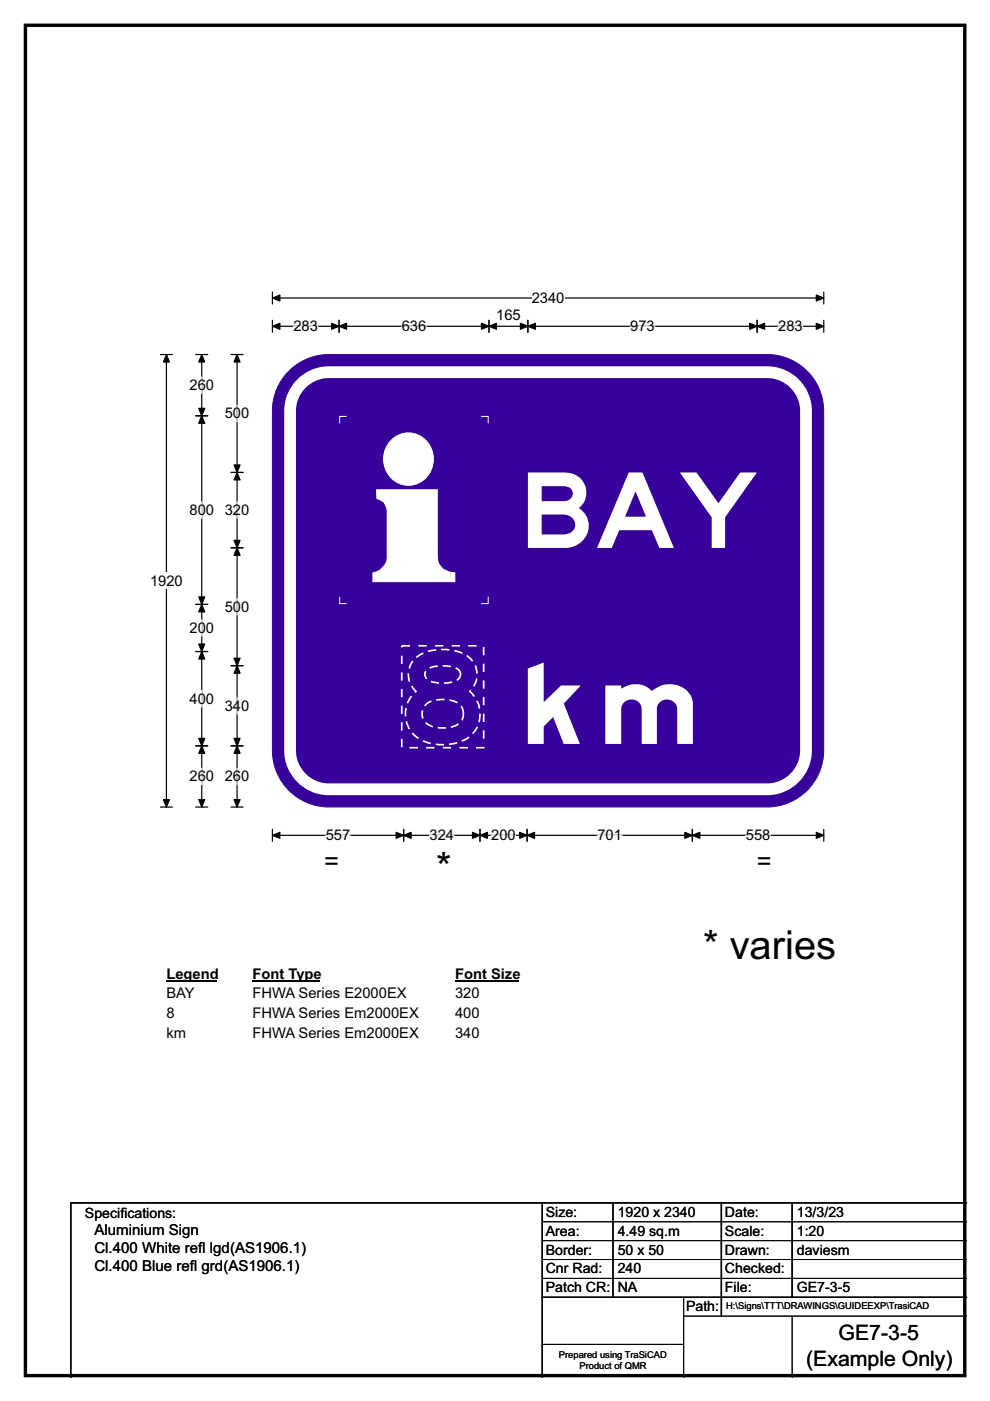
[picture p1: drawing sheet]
<svg xmlns="http://www.w3.org/2000/svg" width="210mm" height="297mm" viewBox="0 0 210 297" stroke-linecap="round" stroke-linejoin="round" font-family="sans-serif">
<path d="M5.4 5.4h199.2v286.3h-199.2z" fill="none" stroke="#000" stroke-width=".72"/>
<path d="M57.8 63.2h116.9M57.8 61.9v2.6M174.7 61.9v2.6" fill="none" stroke="#000" stroke-width=".25"/>
<g fill="#000" stroke="#000" stroke-width=".25">
<path d="M57.8 63.2l1.6-.6v1.2z" fill-rule="evenodd"/>
<path d="M173.1 62.6l1.6 .6-1.6 .6z" fill-rule="evenodd"/>
</g>
<path d="M112.8 61.5h6.9v3.4h-6.9z" fill="#fff"/>
<g fill="none" stroke="#000" stroke-width=".25">
<path d="M34 75.2h2.6M35.3 75.2v95.9M57.8 69.2h116.9M57.8 67.9v2.5M71.9 67.9v2.5M103.7 67.9v2.5M112 67.9v2.5M160.6 67.9v2.5M174.7 67.9v2.5M34 171.1h2.6M57.8 175.8v2.6M57.8 177.1h116.9"/>
<path d="M85.6 175.8v2.6M101.8 175.8v2.6M111.8 175.8v2.6M146.8 175.8v2.6M174.7 175.8v2.6"/>
</g>
<g fill="#000" stroke="#000" stroke-width=".25">
<path d="M35.3 75.2l.6 1.6h-1.2z" fill-rule="evenodd"/>
<path d="M57.8 69.2l1.6-.7v1.3z" fill-rule="evenodd"/>
<path d="M71.9 69.2l1.6-.7v1.3z" fill-rule="evenodd"/>
<path d="M70.3 68.5l1.6 .7-1.6 .6z" fill-rule="evenodd"/>
<path d="M102.1 68.5l1.6 .7-1.6 .6z" fill-rule="evenodd"/>
<path d="M103.7 69.2l1.6-.7v1.3z" fill-rule="evenodd"/>
<path d="M110.4 68.5l1.6 .7-1.6 .6z" fill-rule="evenodd"/>
<path d="M112 69.2l1.6-.7v1.3z" fill-rule="evenodd"/>
<path d="M159 68.5l1.6 .7-1.6 .6z" fill-rule="evenodd"/>
<path d="M160.6 69.2l1.6-.7v1.3z" fill-rule="evenodd"/>
<path d="M173.1 68.5l1.6 .7-1.6 .6z" fill-rule="evenodd"/>
<path d="M34.7 169.5h1.2l-.6 1.6z" fill-rule="evenodd"/>
<path d="M57.8 177.1l1.6-.6v1.2z" fill-rule="evenodd"/>
<path d="M85.6 177.1l1.6-.6v1.2z" fill-rule="evenodd"/>
<path d="M84 176.5l1.6 .6-1.6 .6z" fill-rule="evenodd"/>
<path d="M100.2 176.5l1.6 .6-1.6 .6z" fill-rule="evenodd"/>
<path d="M101.8 177.1l1.6-.6v1.2z" fill-rule="evenodd"/>
<path d="M110.2 176.5l1.6 .6-1.6 .6z" fill-rule="evenodd"/>
<path d="M111.8 177.1l1.6-.6v1.2z" fill-rule="evenodd"/>
<path d="M145.3 176.5l1.5 .6-1.5 .6z" fill-rule="evenodd"/>
<path d="M146.8 177.1l1.6-.6v1.2z" fill-rule="evenodd"/>
<path d="M173.1 176.5l1.6 .6-1.6 .6z" fill-rule="evenodd"/>
</g>
<path d="M62.2 69.2h5.3M85.2 69.2h5.2M133.7 69.2h5.2M165.1 69.2h5.2M69.1 177.1h5.2M91.1 177.1h5.2M104.2 177.1h5.2M126.7 177.1h5.2M158.2 177.1h5.2" fill="none" stroke="#fff" stroke-width=".25"/>
<path d="M31.8 121.4h7v3.5h-7z" fill="#fff"/>
<g fill="none" stroke="#000" stroke-width=".25">
<path d="M41.5 75.2h2.6M42.8 75.2v95.9M49 75.2h2.6M50.3 75.2v95.9M41.5 88.2h2.6M49 100.2h2.6M49 116.1h2.6M41.5 128.1h2.6M41.5 138.1h2.6M41.5 158.1h2.6M49 158.1h2.6M49 141.1h2.6"/>
<path d="M41.5 171.1h2.6M49 171.1h2.6"/>
</g>
<g fill="#000" stroke="#000" stroke-width=".25">
<path d="M42.8 75.2l.6 1.6h-1.2z" fill-rule="evenodd"/>
<path d="M50.3 75.2l.6 1.6h-1.3z" fill-rule="evenodd"/>
<path d="M42.8 88.2l.6 1.6h-1.2z" fill-rule="evenodd"/>
<path d="M42.2 86.6h1.2l-.6 1.6z" fill-rule="evenodd"/>
<path d="M50.3 100.2l.6 1.6h-1.3z" fill-rule="evenodd"/>
<path d="M49.6 114.6h1.3l-.6 1.5z" fill-rule="evenodd"/>
<path d="M49.6 98.6h1.3l-.6 1.6z" fill-rule="evenodd"/>
<path d="M50.3 116.1l.6 1.6h-1.3z" fill-rule="evenodd"/>
<path d="M42.2 126.6h1.2l-.6 1.5z" fill-rule="evenodd"/>
<path d="M42.8 128.1l.6 1.6h-1.2z" fill-rule="evenodd"/>
<path d="M42.2 136.5h1.2l-.6 1.6z" fill-rule="evenodd"/>
<path d="M42.8 138.1l.6 1.6h-1.2z" fill-rule="evenodd"/>
<path d="M42.2 156.6h1.2l-.6 1.5z" fill-rule="evenodd"/>
<path d="M42.8 158.1l.6 1.6h-1.2z" fill-rule="evenodd"/>
<path d="M49.6 139.6h1.3l-.6 1.5z" fill-rule="evenodd"/>
<path d="M50.3 141.1l.6 1.6h-1.3z" fill-rule="evenodd"/>
<path d="M49.6 156.6h1.3l-.6 1.5z" fill-rule="evenodd"/>
<path d="M50.3 158.1l.6 1.6h-1.3z" fill-rule="evenodd"/>
<path d="M42.2 169.5h1.2l-.6 1.6z" fill-rule="evenodd"/>
<path d="M49.6 169.5h1.3l-.6 1.6z" fill-rule="evenodd"/>
</g>
<path d="M42.8 79.9v3.5M50.3 85.9v3.5M42.8 106.4v3.5M50.3 106.4v3.5M42.8 131.4v3.5M50.3 126.9v3.5M42.8 146.4v3.5M50.3 147.9v3.5M42.8 162.9v3.5M50.3 162.9v3.5" fill="none" stroke="#fff" stroke-width=".25"/>
<path d="M35.3 204.7h10.8v3.5h-10.8z" fill="#fff"/>
<path d="M35.3 208h10.8" fill="none" stroke="#000" stroke-width=".32"/>
<path d="M53.5 204.7h14.5v3.5h-14.5z" fill="#fff"/>
<path d="M53.5 208h14.5" fill="none" stroke="#000" stroke-width=".32"/>
<path d="M96.5 204.7h13.5v3.5h-13.5z" fill="#fff"/>
<path d="M96.5 208h13.5" fill="none" stroke="#000" stroke-width=".32"/>
<g fill="#fff">
<path d="M35.3 208.9h6.2v3.5h-6.2z"/>
<path d="M53.5 208.9h32.9v3.5h-32.9z"/>
<path d="M96.5 208.9h5.2v3.5h-5.2z"/>
<path d="M35.3 213.1h1.7v3.5h-1.7z"/>
<path d="M53.5 213.1h35.5v3.5h-35.5z"/>
<path d="M96.5 213.1h5.2v3.5h-5.2z"/>
<path d="M35.3 217.3h4.1v3.5h-4.1z"/>
<path d="M53.5 217.3h35.5v3.5h-35.5z"/>
<path d="M96.5 217.3h5.2v3.5h-5.2z"/>
</g>
<path d="M61.3 78.7a11.9 11.9 0 0 1 8.5-3.5h92.9a12 12 0 0 1 12 11.9v72a12 12 0 0 1-12 12h-92.9a12 12 0 0 1-12-12v-72a11.9 11.9 0 0 1 3.5-8.4z" fill-rule="evenodd" fill="#37009b" stroke="#37009b" stroke-width=".21"/>
<path d="M63.9 81.3a8.2 8.2 0 0 1 5.9-2.4h92.9a8.2 8.2 0 0 1 8.3 8.2v72a8.3 8.3 0 0 1-8.3 8.2h-92.9a8.2 8.2 0 0 1-8.3-8.2v-72a8.2 8.2 0 0 1 2.4-5.8z" fill="none" stroke="#fff" stroke-width="2.5"/>
<path d="M73.5 88.3h-1.5v1.5M102.1 88.3h1.4v1.5M72 126.5v1.5h1.5M103.5 126.5v1.5h-1.4" fill="none" stroke="#fff" stroke-width=".21"/>
<g fill="#fff" stroke="#fff" stroke-width=".21">
<path d="M82.9 93.4a5.3 5.3 0 0 1 6.3-.9 5.3 5.3 0 0 1 2.7 5.7 5.3 5.3 0 0 1-5.7 4.7 5.3 5.3 0 0 1-4.8-5.6 5.7 5.7 0 0 1 1.5-3.9z" fill-rule="evenodd"/>
<path d="M79.9 103.8h12.8v14a3.5 3.5 0 0 0 3.8 3.7v1.8h-17.4v-1.8a3.5 3.5 0 0 0 3-3.2v-10.3l-.6-1.5-1.6-.8z" fill-rule="evenodd"/>
</g>
<path d="M115 255v37M130 255v20M153 255v24M168 255v20M205 255h-190v37M115 275h90" fill="none" stroke="#000" stroke-width=".3"/>
<path d="M115 259h90M115 263h90M115 267h90M115 271h90M145 279h60M145 275v17M168 279v13M115 285h30" fill="none" stroke="#000" stroke-width=".21"/>
<path d="M85.2 136.9h17.4v21.6h-17.4z" fill="none" stroke="#fefefe" stroke-width=".35" stroke-dasharray="1.8 1.8" stroke-linecap="butt"/>
<text font-size="27.1" fill="#fefefe" x="84.6" y="157.6">8</text>
<text font-size="23.6" fill="#fff" x="108.6" y="157.7">km</text>
<text font-size="22.2" fill="#fff" x="109.9" y="116.2">BAY</text>
<g font-size="8.5">
<text x="92.5" y="186.8">*</text>
<text x="149.1" y="203.3">* varies</text>
</g>
<g font-size="5.4">
<text x="68.7" y="184.4">=</text>
<text x="160.5" y="184.4">=</text>
</g>
<g font-size="4.5">
<text x="177.9" y="284.2">GE7-3-5</text>
<text x="171" y="289.6">(Example Only)</text>
</g>
<g font-size="3.2">
<text x="20" y="261.9">Aluminium Sign</text>
<text x="20" y="265.8">Cl.400 White ref</text>
<text x="20" y="269.6">Cl.400 Blue ref</text>
<text x="40.3" y="269.6">l grd(AS1906.1)</text>
<text x="42" y="265.8">l lgd(AS1906.1)</text>
</g>
<g font-size="3.1">
<text x="112.8" y="64.2">2340</text>
<text x="62.2" y="70.2">283</text>
<text x="85.2" y="70.2">636</text>
<text x="105.2" y="67.8">165</text>
<text x="133.7" y="70.2">973</text>
<text x="165.1" y="70.2">283</text>
<text x="40.2" y="82.7">260</text>
<text x="47.7" y="88.7">500</text>
<text x="40.2" y="109.2">800</text>
<text x="47.7" y="109.2">320</text>
<text x="31.8" y="124.2">1920</text>
<text x="47.7" y="129.7">500</text>
<text x="40.2" y="134.2">200</text>
<text x="40.2" y="149.2">400</text>
<text x="47.7" y="150.7">340</text>
<text x="40.2" y="165.7">260</text>
<text x="47.7" y="165.7">260</text>
<text x="69.1" y="178.2">557</text>
<text x="91.1" y="178.2">324</text>
<text x="104.2" y="178.2">200</text>
<text x="126.7" y="178.2">701</text>
<text x="158.2" y="178.2">558</text>
<text x="35.3" y="207.5">Legend</text>
<text x="53.5" y="207.5">Font Type</text>
<text x="96.5" y="207.5">Font Size</text>
<text x="35.3" y="211.7">BAY</text>
<text x="35.3" y="215.9">8</text>
<text x="53.5" y="211.7">FHWA Series E2000EX</text>
<text x="53.5" y="215.9">FHWA Series Em2000EX</text>
<text x="96.5" y="211.7">320</text>
<text x="96.5" y="215.9">400</text>
<text x="35.3" y="220.1">km</text>
<text x="53.5" y="220.1">FHWA Series Em2000EX</text>
<text x="96.5" y="220.1">340</text>
</g>
<g font-size="3">
<text x="115.8" y="258">Size:</text>
<text x="131" y="258">1920 x 2340</text>
<text x="153.8" y="258">Date:</text>
<text x="169" y="258">13/3/23</text>
<text x="18" y="258.2">Specif</text>
<text x="25.5" y="258.2">ications:</text>
<text x="115.8" y="262">Area:</text>
<text x="131" y="262">4.49 sq.m</text>
<text x="153.8" y="262">Scale:</text>
<text x="169" y="262">1:20</text>
<text x="115.8" y="266">Border:</text>
<text x="115.8" y="270">Cnr Rad:</text>
<text x="131" y="266">50 x 50</text>
<text x="131" y="270">240</text>
<text x="153.8" y="266">Drawn:</text>
<text x="153.8" y="270">Checked:</text>
<text x="169" y="266">daviesm</text>
<text x="115.8" y="274">Patch CR:</text>
<text x="131" y="274">NA</text>
<text x="153.8" y="274">File:</text>
<text x="169" y="274">GE7-3-5</text>
<text x="145.5" y="278">Path:</text>
</g>
<g font-size="2">
<text x="154" y="277.6">H:\Signs\TTT\DRAWINGS\GUIDEEXP\TrasiCAD</text>
<text x="118.5" y="287.8">Prepared using TraSiCAD</text>
<text x="122.9" y="290.2">Product of QMR</text>
</g>
</svg>
